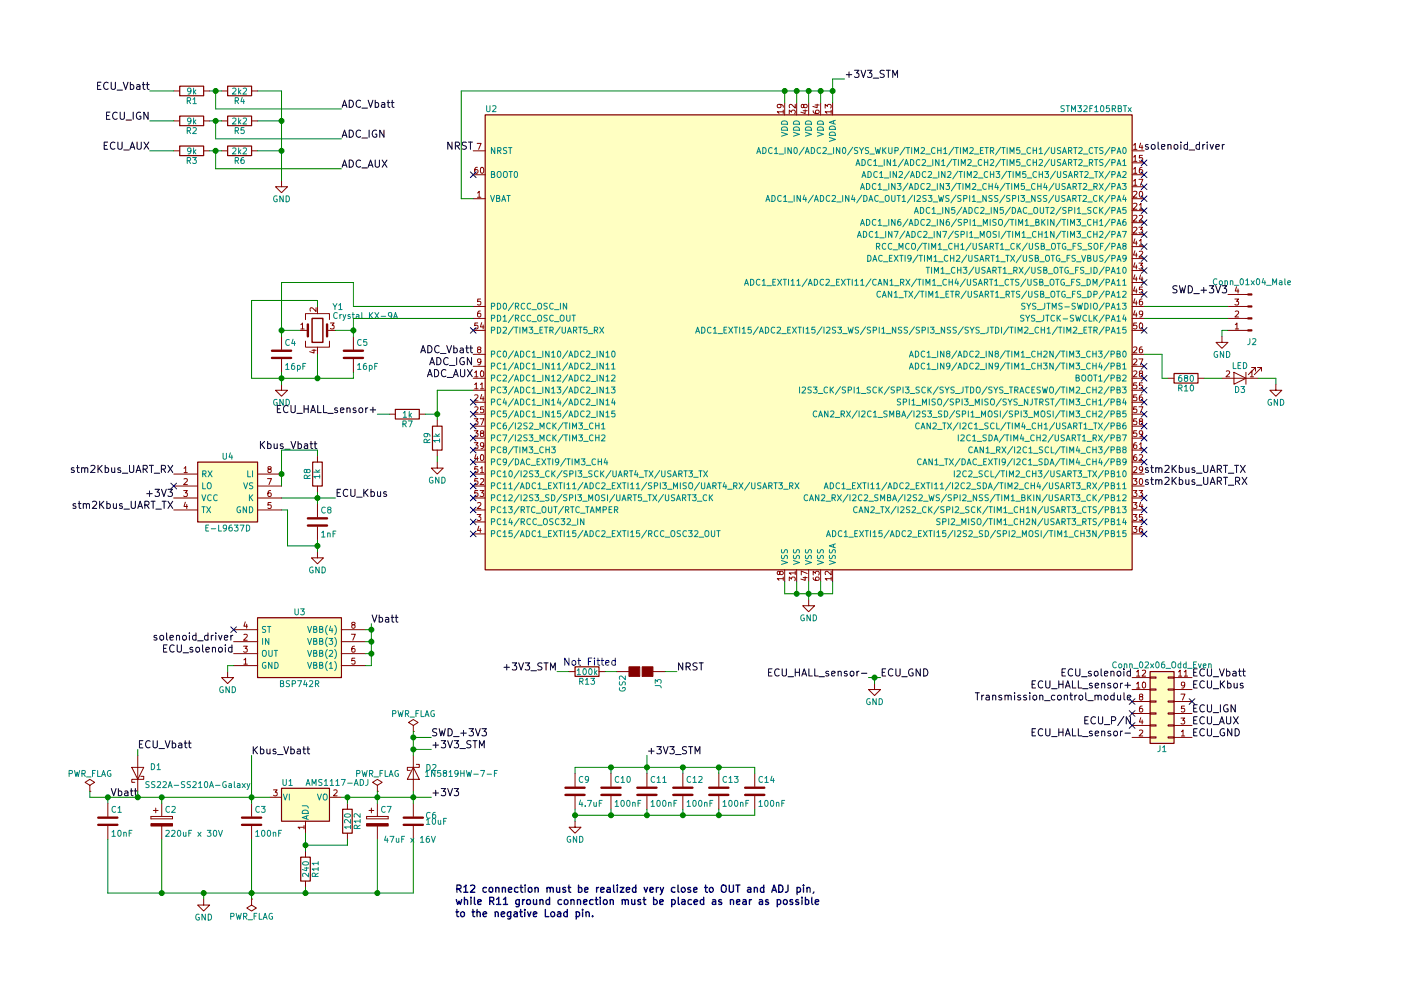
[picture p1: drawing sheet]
EESchema Schematic File Version 2
LIBS:power
LIBS:device
LIBS:switches
LIBS:relays
LIBS:motors
LIBS:transistors
LIBS:conn
LIBS:linear
LIBS:regul
LIBS:74xx
LIBS:cmos4000
LIBS:adc-dac
LIBS:memory
LIBS:xilinx
LIBS:microcontrollers
LIBS:dsp
LIBS:microchip
LIBS:analog_switches
LIBS:motorola
LIBS:texas
LIBS:intel
LIBS:audio
LIBS:interface
LIBS:digital-audio
LIBS:philips
LIBS:display
LIBS:cypress
LIBS:siliconi
LIBS:opto
LIBS:atmel
LIBS:contrib
LIBS:valves
LIBS:stm32
LIBS:irf7201pbf
LIBS:fan73711
LIBS:E-L9637D
LIBS:bsp742r
LIBS:ecu_emu-cache
EELAYER 25 0
EELAYER END
$Descr A4 11693 8268
encoding utf-8
Sheet 1 1
Title "ECU - Steering lock emulator"
Date "2017-10-23"
Rev "v1.0a"
Comp "Kulibin-Auto Laboratory"
Comment1 ""
Comment2 "zulljon"
Comment3 ""
Comment4 "Кулибин"
$EndDescr
$Comp
L STM32F105RBTx U2
U 1 1
P 6750 2850
F 0 "U2" H 4050 4775 50  0000 L BNN
F 1 "STM32F105RBTx" H 9450 4775 50  0000 R BNN
F 2 "Housings_QFP:LQFP-64_10x10mm_Pitch0.5mm" H 9450 4725 50  0001 R TNN
F 3 "" H 6750 2850 50  0001 C CNN
	1    6750 2850
	1    0    0    -1  
$EndComp
$Comp
L R R1
U 1 1
P 1600 750
F 0 "R1" V 1680 750 50  0000 C CNN
F 1 "9k" V 1600 750 50  0000 C CNN
F 2 "Resistors_SMD:R_0805" V 1530 750 50  0001 C CNN
F 3 "" H 1600 750 50  0001 C CNN
	1    1600 750 
	0    1    1    0   
$EndComp
$Comp
L CP C2
U 1 1
P 1350 6850
F 0 "C2" H 1375 6950 50  0000 L CNN
F 1 "220uF x 30V" H 1375 6750 50  0000 L CNN
F 2 "Capacitors_Tantalum_SMD:CP_Tantalum_Case-X_EIA-7343-43_Wave" H 1388 6700 50  0001 C CNN
F 3 "" H 1350 6850 50  0001 C CNN
	1    1350 6850
	1    0    0    -1  
$EndComp
$Comp
L GND #PWR01
U 1 1
P 1700 7500
F 0 "#PWR01" H 1700 7250 50  0001 C CNN
F 1 "GND" H 1700 7350 50  0000 C CNN
F 2 "" H 1700 7500 50  0001 C CNN
F 3 "" H 1700 7500 50  0001 C CNN
	1    1700 7500
	1    0    0    -1  
$EndComp
$Comp
L PWR_FLAG #FLG02
U 1 1
P 3450 6100
F 0 "#FLG02" H 3450 6175 50  0001 C CNN
F 1 "PWR_FLAG" H 3450 6250 50  0000 C CNN
F 2 "" H 3450 6100 50  0001 C CNN
F 3 "" H 3450 6100 50  0001 C CNN
	1    3450 6100
	1    0    0    -1  
$EndComp
Text Label 9950 5650 0    60   ~ 0
ECU_Vbatt
Text Label 9950 5750 0    60   ~ 0
ECU_Kbus
Text Label 9950 5950 0    60   ~ 0
ECU_IGN
Text Label 9950 6050 0    60   ~ 0
ECU_AUX
Text Label 9950 6150 0    60   ~ 0
ECU_GND
Text Label 9450 5650 2    60   ~ 0
ECU_solenoid
Text Label 9450 5750 2    60   ~ 0
ECU_HALL_sensor+
Text Label 9450 6150 2    60   ~ 0
ECU_HALL_sensor-
Text Label 9450 5850 2    60   ~ 0
Transmission_control_module
Text Label 9450 6050 2    60   ~ 0
ECU_P/N
$Comp
L C C3
U 1 1
P 2100 6850
F 0 "C3" H 2125 6950 50  0000 L CNN
F 1 "100nF" H 2125 6750 50  0000 L CNN
F 2 "Capacitors_SMD:C_0805" H 2138 6700 50  0001 C CNN
F 3 "" H 2100 6850 50  0001 C CNN
	1    2100 6850
	1    0    0    -1  
$EndComp
Text Label 1150 6250 0    60   ~ 0
ECU_Vbatt
$Comp
L Conn_01x04_Male J2
U 1 1
P 10450 2650
F 0 "J2" H 10450 2850 50  0000 C CNN
F 1 "Conn_01x04_Male" H 10450 2350 50  0000 C CNN
F 2 "Socket_Strips:Socket_Strip_Angled_1x04_Pitch2.54mm" H 10450 2650 50  0001 C CNN
F 3 "" H 10450 2650 50  0001 C CNN
	1    10450 2650
	-1   0    0    1   
$EndComp
Text Label 10250 2450 2    60   ~ 0
SWD_+3V3
Text Label 3600 6150 0    60   ~ 0
SWD_+3V3
$Comp
L R R4
U 1 1
P 2000 750
F 0 "R4" V 2080 750 50  0000 C CNN
F 1 "2k2" V 2000 750 50  0000 C CNN
F 2 "Resistors_SMD:R_0805" V 1930 750 50  0001 C CNN
F 3 "" H 2000 750 50  0001 C CNN
	1    2000 750 
	0    1    1    0   
$EndComp
$Comp
L R R2
U 1 1
P 1600 1000
F 0 "R2" V 1680 1000 50  0000 C CNN
F 1 "9k" V 1600 1000 50  0000 C CNN
F 2 "Resistors_SMD:R_0805" V 1530 1000 50  0001 C CNN
F 3 "" H 1600 1000 50  0001 C CNN
	1    1600 1000
	0    1    1    0   
$EndComp
$Comp
L R R5
U 1 1
P 2000 1000
F 0 "R5" V 2080 1000 50  0000 C CNN
F 1 "2k2" V 2000 1000 50  0000 C CNN
F 2 "Resistors_SMD:R_0805" V 1930 1000 50  0001 C CNN
F 3 "" H 2000 1000 50  0001 C CNN
	1    2000 1000
	0    1    1    0   
$EndComp
$Comp
L R R3
U 1 1
P 1600 1250
F 0 "R3" V 1680 1250 50  0000 C CNN
F 1 "9k" V 1600 1250 50  0000 C CNN
F 2 "Resistors_SMD:R_0805" V 1530 1250 50  0001 C CNN
F 3 "" H 1600 1250 50  0001 C CNN
	1    1600 1250
	0    1    1    0   
$EndComp
$Comp
L R R6
U 1 1
P 2000 1250
F 0 "R6" V 2080 1250 50  0000 C CNN
F 1 "2k2" V 2000 1250 50  0000 C CNN
F 2 "Resistors_SMD:R_0805" V 1930 1250 50  0001 C CNN
F 3 "" H 2000 1250 50  0001 C CNN
	1    2000 1250
	0    1    1    0   
$EndComp
$Comp
L GND #PWR03
U 1 1
P 2350 1500
F 0 "#PWR03" H 2350 1250 50  0001 C CNN
F 1 "GND" H 2350 1350 50  0000 C CNN
F 2 "" H 2350 1500 50  0001 C CNN
F 3 "" H 2350 1500 50  0001 C CNN
	1    2350 1500
	1    0    0    -1  
$EndComp
Text Label 1250 1000 2    60   ~ 0
ECU_IGN
Text Label 1250 1250 2    60   ~ 0
ECU_AUX
Text Label 7350 5650 0    60   ~ 0
ECU_GND
$Comp
L GND #PWR04
U 1 1
P 7300 5700
F 0 "#PWR04" H 7300 5450 50  0001 C CNN
F 1 "GND" H 7300 5550 50  0000 C CNN
F 2 "" H 7300 5700 50  0001 C CNN
F 3 "" H 7300 5700 50  0001 C CNN
	1    7300 5700
	1    0    0    -1  
$EndComp
Text Label 1250 750  2    60   ~ 0
ECU_Vbatt
Text Label 2850 900  0    60   ~ 0
ADC_Vbatt
Text Label 2850 1150 0    60   ~ 0
ADC_IGN
Text Label 2850 1400 0    60   ~ 0
ADC_AUX
Text Label 3950 2950 2    60   ~ 0
ADC_Vbatt
Text Label 3950 3050 2    60   ~ 0
ADC_IGN
Text Label 3950 3150 2    60   ~ 0
ADC_AUX
$Comp
L C C4
U 1 1
P 2350 2950
F 0 "C4" H 2375 3050 50  0000 L CNN
F 1 "16pF" H 2375 2850 50  0000 L CNN
F 2 "Capacitors_SMD:C_0805" H 2388 2800 50  0001 C CNN
F 3 "" H 2350 2950 50  0001 C CNN
	1    2350 2950
	1    0    0    -1  
$EndComp
$Comp
L C C5
U 1 1
P 2950 2950
F 0 "C5" H 2975 3050 50  0000 L CNN
F 1 "16pF" H 2975 2850 50  0000 L CNN
F 2 "Capacitors_SMD:C_0805" H 2988 2800 50  0001 C CNN
F 3 "" H 2950 2950 50  0001 C CNN
	1    2950 2950
	1    0    0    -1  
$EndComp
$Comp
L GND #PWR05
U 1 1
P 2350 3200
F 0 "#PWR05" H 2350 2950 50  0001 C CNN
F 1 "GND" H 2350 3050 50  0000 C CNN
F 2 "" H 2350 3200 50  0001 C CNN
F 3 "" H 2350 3200 50  0001 C CNN
	1    2350 3200
	1    0    0    -1  
$EndComp
Text Label 1150 6650 2    60   ~ 0
Vbatt
Text Label 3600 6250 0    60   ~ 0
+3V3_STM
Text Label 2100 6300 0    60   ~ 0
Kbus_Vbatt
Text Label 7050 650  0    60   ~ 0
+3V3_STM
$Comp
L C C6
U 1 1
P 3450 6850
F 0 "C6" H 3550 6900 50  0000 L CNN
F 1 "10uF" H 3550 6850 50  0000 L CNN
F 2 "Capacitors_SMD:C_0805" H 3488 6700 50  0001 C CNN
F 3 "" H 3450 6850 50  0001 C CNN
	1    3450 6850
	1    0    0    -1  
$EndComp
Text Label 2650 3750 2    60   ~ 0
Kbus_Vbatt
Text Label 1450 4250 2    60   ~ 0
stm2Kbus_UART_TX
Text Label 1450 3950 2    60   ~ 0
stm2Kbus_UART_RX
$Comp
L GND #PWR06
U 1 1
P 2650 4600
F 0 "#PWR06" H 2650 4350 50  0001 C CNN
F 1 "GND" H 2650 4450 50  0000 C CNN
F 2 "" H 2650 4600 50  0001 C CNN
F 3 "" H 2650 4600 50  0001 C CNN
	1    2650 4600
	1    0    0    -1  
$EndComp
Text Label 2800 4150 0    60   ~ 0
ECU_Kbus
Text Label 9550 3950 0    60   ~ 0
stm2Kbus_UART_TX
Text Label 9550 4050 0    60   ~ 0
stm2Kbus_UART_RX
NoConn ~ 3950 1450
NoConn ~ 3950 2750
NoConn ~ 3950 3350
NoConn ~ 3950 3450
NoConn ~ 3950 3550
NoConn ~ 3950 3650
NoConn ~ 3950 3750
NoConn ~ 3950 3850
NoConn ~ 3950 3950
NoConn ~ 3950 4050
NoConn ~ 3950 4150
NoConn ~ 3950 4250
NoConn ~ 3950 4350
NoConn ~ 3950 4450
NoConn ~ 9550 4450
NoConn ~ 9550 4350
NoConn ~ 9550 4250
NoConn ~ 9550 4150
NoConn ~ 9550 3750
NoConn ~ 9550 3650
NoConn ~ 9550 3550
NoConn ~ 9550 3450
NoConn ~ 9550 3350
NoConn ~ 9550 3250
NoConn ~ 9550 3150
NoConn ~ 9550 3050
NoConn ~ 9550 2750
NoConn ~ 9550 2450
NoConn ~ 9550 2350
NoConn ~ 9550 2250
NoConn ~ 9550 2150
NoConn ~ 9550 2050
NoConn ~ 9550 1950
NoConn ~ 9550 1850
NoConn ~ 9550 1750
NoConn ~ 9550 1650
NoConn ~ 9550 1550
NoConn ~ 9550 1450
NoConn ~ 9550 1350
$Comp
L PWR_FLAG #FLG07
U 1 1
P 750 6600
F 0 "#FLG07" H 750 6675 50  0001 C CNN
F 1 "PWR_FLAG" H 750 6750 50  0000 C CNN
F 2 "" H 750 6600 50  0001 C CNN
F 3 "" H 750 6600 50  0001 C CNN
	1    750  6600
	1    0    0    -1  
$EndComp
$Comp
L GND #PWR08
U 1 1
P 6750 5000
F 0 "#PWR08" H 6750 4750 50  0001 C CNN
F 1 "GND" H 6750 4850 50  0000 C CNN
F 2 "" H 6750 5000 50  0001 C CNN
F 3 "" H 6750 5000 50  0001 C CNN
	1    6750 5000
	1    0    0    -1  
$EndComp
$Comp
L GND #PWR09
U 1 1
P 10200 2800
F 0 "#PWR09" H 10200 2550 50  0001 C CNN
F 1 "GND" H 10200 2650 50  0000 C CNN
F 2 "" H 10200 2800 50  0001 C CNN
F 3 "" H 10200 2800 50  0001 C CNN
	1    10200 2800
	1    0    0    -1  
$EndComp
Text Label 7250 5650 2    60   ~ 0
ECU_HALL_sensor-
Text Label 3150 3450 2    60   ~ 0
ECU_HALL_sensor+
Text Label 1950 5450 2    60   ~ 0
ECU_solenoid
$Comp
L R R7
U 1 1
P 3400 3450
F 0 "R7" V 3480 3450 50  0000 C CNN
F 1 "1k" V 3400 3450 50  0000 C CNN
F 2 "Resistors_SMD:R_0805" V 3330 3450 50  0001 C CNN
F 3 "" H 3400 3450 50  0001 C CNN
	1    3400 3450
	0    1    1    0   
$EndComp
$Comp
L PWR_FLAG #FLG010
U 1 1
P 2100 7500
F 0 "#FLG010" H 2100 7575 50  0001 C CNN
F 1 "PWR_FLAG" H 2100 7650 50  0000 C CNN
F 2 "" H 2100 7500 50  0001 C CNN
F 3 "" H 2100 7500 50  0001 C CNN
	1    2100 7500
	-1   0    0    1   
$EndComp
$Comp
L Conn_02x06_Odd_Even J1
U 1 1
P 9750 5950
F 0 "J1" H 9800 6250 50  0000 C CNN
F 1 "Conn_02x06_Odd_Even" H 9800 5550 50  0000 C CNN
F 2 "Pin_Headers:Pin_Header_Angled_2x06_Pitch2.54mm" H 9750 5950 50  0001 C CNN
F 3 "" H 9750 5950 50  0001 C CNN
	1    9750 5950
	-1   0    0    1   
$EndComp
NoConn ~ 9950 5850
NoConn ~ 9450 5850
NoConn ~ 9450 5950
NoConn ~ 9450 6050
$Comp
L D_Schottky D1
U 1 1
P 1150 6450
F 0 "D1" V 1200 6300 50  0000 C CNN
F 1 "SS22A-SS210A-Galaxy" V 1050 5950 50  0000 C CNN
F 2 "Diodes_SMD:D_SMA" H 1150 6450 50  0001 C CNN
F 3 "" H 1150 6450 50  0001 C CNN
	1    1150 6450
	0    -1   -1   0   
$EndComp
$Comp
L C C1
U 1 1
P 900 6850
F 0 "C1" H 925 6950 50  0000 L CNN
F 1 "10nF" H 925 6750 50  0000 L CNN
F 2 "Capacitors_SMD:C_0805" H 938 6700 50  0001 C CNN
F 3 "" H 900 6850 50  0001 C CNN
	1    900  6850
	1    0    0    -1  
$EndComp
$Comp
L E-L9637D U4
U 1 1
P 1450 3950
F 0 "U4" H 1900 4100 50  0000 C CNN
F 1 "E-L9637D" H 1900 3500 50  0000 C CNN
F 2 "Housings_SOIC:SOIC-8_3.9x4.9mm_Pitch1.27mm" H 1900 3400 50  0001 C CNN
F 3 "http://www.st.com/st-web-ui/static/active/en/resource/technical/document/datasheet/CD00000234.pdf" H 1900 3300 50  0001 C CNN
F 4 "Monolithic Bus Driver ISO 9141 Interface" H 1900 3200 50  0001 C CNN "Description"
F 5 "RS" H 1900 3100 50  0001 C CNN "Supplier_Name"
F 6 "6864857" H 1900 3000 50  0001 C CNN "RS Part Number"
F 7 "STMicroelectronics" H 1900 2900 50  0001 C CNN "Manufacturer_Name"
F 8 "E-L9637D" H 1900 2800 50  0001 C CNN "Manufacturer_Part_Number"
F 9 "70389922" H 1900 2700 50  0001 C CNN "Allied_Number"
F 10 "" H 1900 2600 50  0001 C CNN "Other Part Number"
F 11 "1.75" H 2200 2500 50  0001 C CNN "Height"
	1    1450 3950
	1    0    0    -1  
$EndComp
NoConn ~ 9550 3850
NoConn ~ 1450 4050
Text Label 3600 6650 0    60   ~ 0
+3V3
$Comp
L PWR_FLAG #FLG011
U 1 1
P 3150 6600
F 0 "#FLG011" H 3150 6675 50  0001 C CNN
F 1 "PWR_FLAG" H 3150 6750 50  0000 C CNN
F 2 "" H 3150 6600 50  0001 C CNN
F 3 "" H 3150 6600 50  0001 C CNN
	1    3150 6600
	1    0    0    -1  
$EndComp
Text Label 9550 1250 0    60   ~ 0
solenoid_driver
Text Label 1950 5350 2    60   ~ 0
solenoid_driver
$Comp
L CP C7
U 1 1
P 3150 6850
F 0 "C7" H 3175 6950 50  0000 L CNN
F 1 "47uF x 16V" H 3200 6700 50  0000 L CNN
F 2 "Capacitors_Tantalum_SMD:CP_Tantalum_Case-C_EIA-6032-28_Wave" H 3188 6700 50  0001 C CNN
F 3 "" H 3150 6850 50  0001 C CNN
	1    3150 6850
	1    0    0    -1  
$EndComp
$Comp
L R R9
U 1 1
P 3650 3650
F 0 "R9" V 3730 3650 50  0000 C CNN
F 1 "1k" V 3650 3650 50  0000 C CNN
F 2 "Resistors_SMD:R_0805" V 3580 3650 50  0001 C CNN
F 3 "" H 3650 3650 50  0001 C CNN
	1    3650 3650
	-1   0    0    1   
$EndComp
$Comp
L GND #PWR012
U 1 1
P 3650 3850
F 0 "#PWR012" H 3650 3600 50  0001 C CNN
F 1 "GND" H 3650 3700 50  0000 C CNN
F 2 "" H 3650 3850 50  0001 C CNN
F 3 "" H 3650 3850 50  0001 C CNN
	1    3650 3850
	1    0    0    -1  
$EndComp
$Comp
L Crystal_GND24 Y1
U 1 1
P 2650 2750
F 0 "Y1" H 2775 2950 50  0000 L CNN
F 1 "Crystal KX-9A" H 2775 2875 50  0000 L CNN
F 2 "Crystals:Crystal_SMD_5032-4pin_5.0x3.2mm" H 2650 2750 50  0001 C CNN
F 3 "" H 2650 2750 50  0001 C CNN
	1    2650 2750
	1    0    0    -1  
$EndComp
$Comp
L R R8
U 1 1
P 2650 3950
F 0 "R8" V 2730 3950 50  0000 C CNN
F 1 "1k" V 2650 3950 50  0000 C CNN
F 2 "Resistors_SMD:R_0805" V 2580 3950 50  0001 C CNN
F 3 "" H 2650 3950 50  0001 C CNN
	1    2650 3950
	-1   0    0    1   
$EndComp
$Comp
L C C8
U 1 1
P 2650 4350
F 0 "C8" H 2675 4450 50  0000 L CNN
F 1 "1nF" H 2675 4250 50  0000 L CNN
F 2 "Capacitors_SMD:C_0805" H 2688 4200 50  0001 C CNN
F 3 "" H 2650 4350 50  0001 C CNN
	1    2650 4350
	1    0    0    -1  
$EndComp
$Comp
L C C9
U 1 1
P 4800 6600
F 0 "C9" H 4825 6700 50  0000 L CNN
F 1 "4.7uF" H 4825 6500 50  0000 L CNN
F 2 "Capacitors_SMD:C_0805" H 4838 6450 50  0001 C CNN
F 3 "" H 4800 6600 50  0001 C CNN
	1    4800 6600
	1    0    0    -1  
$EndComp
$Comp
L C C10
U 1 1
P 5100 6600
F 0 "C10" H 5125 6700 50  0000 L CNN
F 1 "100nF" H 5125 6500 50  0000 L CNN
F 2 "Capacitors_SMD:C_0805" H 5138 6450 50  0001 C CNN
F 3 "" H 5100 6600 50  0001 C CNN
	1    5100 6600
	1    0    0    -1  
$EndComp
$Comp
L C C11
U 1 1
P 5400 6600
F 0 "C11" H 5425 6700 50  0000 L CNN
F 1 "100nF" H 5425 6500 50  0000 L CNN
F 2 "Capacitors_SMD:C_0805" H 5438 6450 50  0001 C CNN
F 3 "" H 5400 6600 50  0001 C CNN
	1    5400 6600
	1    0    0    -1  
$EndComp
$Comp
L C C12
U 1 1
P 5700 6600
F 0 "C12" H 5725 6700 50  0000 L CNN
F 1 "100nF" H 5725 6500 50  0000 L CNN
F 2 "Capacitors_SMD:C_0805" H 5738 6450 50  0001 C CNN
F 3 "" H 5700 6600 50  0001 C CNN
	1    5700 6600
	1    0    0    -1  
$EndComp
$Comp
L C C13
U 1 1
P 6000 6600
F 0 "C13" H 6025 6700 50  0000 L CNN
F 1 "100nF" H 6025 6500 50  0000 L CNN
F 2 "Capacitors_SMD:C_0805" H 6038 6450 50  0001 C CNN
F 3 "" H 6000 6600 50  0001 C CNN
	1    6000 6600
	1    0    0    -1  
$EndComp
$Comp
L C C14
U 1 1
P 6300 6600
F 0 "C14" H 6325 6700 50  0000 L CNN
F 1 "100nF" H 6325 6500 50  0000 L CNN
F 2 "Capacitors_SMD:C_0805" H 6338 6450 50  0001 C CNN
F 3 "" H 6300 6600 50  0001 C CNN
	1    6300 6600
	1    0    0    -1  
$EndComp
$Comp
L GND #PWR013
U 1 1
P 4800 6850
F 0 "#PWR013" H 4800 6600 50  0001 C CNN
F 1 "GND" H 4800 6700 50  0000 C CNN
F 2 "" H 4800 6850 50  0001 C CNN
F 3 "" H 4800 6850 50  0001 C CNN
	1    4800 6850
	1    0    0    -1  
$EndComp
Text Label 5400 6300 0    60   ~ 0
+3V3_STM
$Comp
L BSP742R U3
U 1 1
P 1950 5250
F 0 "U3" H 2500 5400 50  0000 C CNN
F 1 "BSP742R" H 2500 4800 50  0000 C CNN
F 2 "Housings_SOIC:SOIC-8_3.9x4.9mm_Pitch1.27mm" H 2500 4700 50  0001 C CNN
F 3 "http://docs-europe.electrocomponents.com/webdocs/1074/0900766b8107439c.pdf" H 2500 4600 50  0001 C CNN
F 4 "Smart High-Side Power Switch 34V DSO-8 ISP742RI, Intelligent Power Switch High Side Switch, 0.4A, -10 ??? 16V, 8-Pin, PG-DSO-8-24" H 2500 4500 50  0001 C CNN "Description"
F 5 "RS" H 2500 4400 50  0001 C CNN "Supplier_Name"
F 6 "7533080" H 2500 4300 50  0001 C CNN "RS Part Number"
F 7 "Infineon" H 2500 4200 50  0001 C CNN "Manufacturer_Name"
F 8 "BSP742R" H 2500 4100 50  0001 C CNN "Manufacturer_Part_Number"
F 9 "1.75" H 2900 3800 50  0001 C CNN "Height"
	1    1950 5250
	1    0    0    -1  
$EndComp
Text Label 3100 5200 0    60   ~ 0
Vbatt
$Comp
L GND #PWR014
U 1 1
P 1900 5600
F 0 "#PWR014" H 1900 5350 50  0001 C CNN
F 1 "GND" H 1900 5450 50  0000 C CNN
F 2 "" H 1900 5600 50  0001 C CNN
F 3 "" H 1900 5600 50  0001 C CNN
	1    1900 5600
	1    0    0    -1  
$EndComp
NoConn ~ 1950 5250
$Comp
L R R10
U 1 1
P 9900 3150
F 0 "R10" V 9980 3150 50  0000 C CNN
F 1 "680" V 9900 3150 50  0000 C CNN
F 2 "Resistors_SMD:R_0805" V 9830 3150 50  0001 C CNN
F 3 "" H 9900 3150 50  0001 C CNN
	1    9900 3150
	0    1    1    0   
$EndComp
$Comp
L GND #PWR015
U 1 1
P 10650 3200
F 0 "#PWR015" H 10650 2950 50  0001 C CNN
F 1 "GND" H 10650 3050 50  0000 C CNN
F 2 "" H 10650 3200 50  0001 C CNN
F 3 "" H 10650 3200 50  0001 C CNN
	1    10650 3200
	1    0    0    -1  
$EndComp
$Comp
L LED D3
U 1 1
P 10350 3150
F 0 "D3" H 10350 3250 50  0000 C CNN
F 1 "LED" H 10350 3050 50  0000 C CNN
F 2 "LEDs:LED_0805" H 10350 3150 50  0001 C CNN
F 3 "" H 10350 3150 50  0001 C CNN
	1    10350 3150
	-1   0    0    1   
$EndComp
Text Label 1450 4150 2    60   ~ 0
+3V3
$Comp
L D_Schottky D2
U 1 1
P 3450 6450
F 0 "D2" V 3400 6600 50  0000 C CNN
F 1 "1N5819HW-7-F" V 3450 6850 50  0000 C CNN
F 2 "Diodes_SMD:D_SOD-123" H 3450 6450 50  0001 C CNN
F 3 "" H 3450 6450 50  0001 C CNN
	1    3450 6450
	0    1    1    0   
$EndComp
$Comp
L LM1117-ADJ U1
U 1 1
P 2550 6650
F 0 "U1" H 2400 6775 50  0000 C CNN
F 1 "AMS1117-ADJ" H 2550 6775 50  0000 L CNN
F 2 "TO_SOT_Packages_SMD:SOT-223-3_TabPin2" H 2550 6650 50  0001 C CNN
F 3 "http://imrad.com.ua/ru/ams1117-adj" H 2550 6650 50  0001 C CNN
	1    2550 6650
	1    0    0    -1  
$EndComp
$Comp
L R R12
U 1 1
P 2900 6850
F 0 "R12" V 2980 6850 50  0000 C CNN
F 1 "120" V 2900 6850 50  0000 C CNN
F 2 "Resistors_SMD:R_0805" V 2830 6850 50  0001 C CNN
F 3 "" H 2900 6850 50  0001 C CNN
	1    2900 6850
	1    0    0    -1  
$EndComp
$Comp
L R R11
U 1 1
P 2550 7250
F 0 "R11" V 2630 7250 50  0000 C CNN
F 1 "240" V 2550 7250 50  0000 C CNN
F 2 "Resistors_SMD:R_0805" V 2480 7250 50  0001 C CNN
F 3 "" H 2550 7250 50  0001 C CNN
	1    2550 7250
	1    0    0    -1  
$EndComp
$Comp
L GS2 J3
U 1 1
P 5350 5600
F 0 "J3" H 5450 5750 50  0000 C CNN
F 1 "GS2" H 5450 5451 50  0000 C CNN
F 2 "Connectors:GS2" V 5424 5600 50  0001 C CNN
F 3 "" H 5350 5600 50  0001 C CNN
	1    5350 5600
	0    1    1    0   
$EndComp
Text Label 4650 5600 2    60   ~ 0
+3V3_STM
$Comp
L R R13
U 1 1
P 4900 5600
F 0 "R13" V 4980 5600 50  0000 C CNN
F 1 "100k" V 4900 5600 50  0000 C CNN
F 2 "Resistors_SMD:R_0805" V 4830 5600 50  0001 C CNN
F 3 "" H 4900 5600 50  0001 C CNN
	1    4900 5600
	0    1    1    0   
$EndComp
Text Label 3950 1250 2    60   ~ 0
NRST
Text Label 5650 5600 0    60   ~ 0
NRST
Wire Wire Line
	750  6650 2250 6650
Wire Wire Line
	2850 6650 3600 6650
Wire Wire Line
	3450 6600 3450 6700
Connection ~ 3450 6650
Wire Wire Line
	3450 7450 3450 7000
Connection ~ 2550 7450
Wire Wire Line
	1700 7500 1700 7450
Connection ~ 1700 7450
Wire Wire Line
	1150 6650 1150 6600
Wire Wire Line
	1150 6300 1150 6250
Wire Wire Line
	1350 6700 1350 6650
Wire Wire Line
	1350 7000 1350 7450
Wire Wire Line
	2100 7000 2100 7500
Connection ~ 2100 7450
Wire Wire Line
	2100 6300 2100 6700
Connection ~ 2100 6650
Wire Wire Line
	10250 2650 9550 2650
Wire Wire Line
	9550 2550 10250 2550
Wire Wire Line
	1450 750  1250 750 
Wire Wire Line
	1750 750  1850 750 
Wire Wire Line
	2150 750  2350 750 
Wire Wire Line
	1800 750  1800 900 
Wire Wire Line
	1800 900  2850 900 
Connection ~ 1800 750 
Wire Wire Line
	1450 1000 1250 1000
Wire Wire Line
	1750 1000 1850 1000
Wire Wire Line
	2150 1000 2350 1000
Wire Wire Line
	1800 1000 1800 1150
Wire Wire Line
	1800 1150 2850 1150
Connection ~ 1800 1000
Wire Wire Line
	1450 1250 1250 1250
Wire Wire Line
	1750 1250 1850 1250
Wire Wire Line
	2350 1250 2150 1250
Wire Wire Line
	1800 1250 1800 1400
Wire Wire Line
	1800 1400 2850 1400
Connection ~ 1800 1250
Wire Wire Line
	2350 750  2350 1500
Connection ~ 2350 1000
Connection ~ 2350 1250
Wire Wire Line
	7300 5700 7300 5650
Wire Wire Line
	7250 5650 7350 5650
Wire Wire Line
	2800 2750 2950 2750
Wire Wire Line
	2950 2650 2950 2800
Wire Wire Line
	2500 2750 2350 2750
Wire Wire Line
	2350 2350 2350 2800
Wire Wire Line
	2350 3100 2350 3200
Wire Wire Line
	2950 3150 2950 3100
Wire Wire Line
	2950 2650 3950 2650
Connection ~ 2950 2750
Wire Wire Line
	2350 2350 2950 2350
Connection ~ 2350 2750
Wire Wire Line
	3950 1650 3850 1650
Wire Wire Line
	3850 1650 3850 750 
Wire Wire Line
	3850 750  6950 750 
Wire Wire Line
	6550 750  6550 850 
Wire Wire Line
	6950 650  6950 850 
Connection ~ 6550 750 
Wire Wire Line
	6650 850  6650 750 
Connection ~ 6650 750 
Wire Wire Line
	6750 850  6750 750 
Connection ~ 6750 750 
Wire Wire Line
	6850 850  6850 750 
Connection ~ 6850 750 
Wire Wire Line
	6550 4850 6550 4950
Wire Wire Line
	6550 4950 6950 4950
Wire Wire Line
	6950 4950 6950 4850
Wire Wire Line
	6850 4850 6850 4950
Connection ~ 6850 4950
Wire Wire Line
	6750 4850 6750 5000
Connection ~ 6750 4950
Wire Wire Line
	6650 4850 6650 4950
Connection ~ 6650 4950
Connection ~ 1350 6650
Wire Wire Line
	3600 6150 3450 6150
Wire Wire Line
	3450 6100 3450 6300
Connection ~ 3450 6250
Connection ~ 3450 6150
Wire Wire Line
	6950 650  7050 650 
Connection ~ 6950 750 
Wire Wire Line
	3150 6600 3150 6700
Connection ~ 3150 6650
Wire Wire Line
	3150 7000 3150 7450
Wire Wire Line
	750  6600 750  6650
Connection ~ 1150 6650
Connection ~ 7300 5650
Wire Wire Line
	3150 3450 3250 3450
Wire Wire Line
	3550 3450 3650 3450
Wire Wire Line
	3650 3250 3650 3500
Wire Wire Line
	3650 3250 3950 3250
Wire Wire Line
	900  6700 900  6650
Connection ~ 900  6650
Wire Wire Line
	900  7450 900  7000
Connection ~ 1350 7450
Wire Wire Line
	3450 6250 3600 6250
Wire Wire Line
	2350 3750 2350 4050
Connection ~ 3650 3450
Wire Wire Line
	3650 3800 3650 3850
Wire Wire Line
	2950 2350 2950 2550
Wire Wire Line
	2950 2550 3950 2550
Wire Wire Line
	2100 3150 2950 3150
Connection ~ 2350 3150
Wire Wire Line
	2100 3150 2100 2500
Wire Wire Line
	2100 2500 2650 2500
Wire Wire Line
	2650 2500 2650 2550
Wire Wire Line
	2650 2950 2650 3150
Connection ~ 2650 3150
Wire Wire Line
	2350 4150 2800 4150
Wire Wire Line
	2650 4100 2650 4200
Connection ~ 2650 4150
Wire Wire Line
	2650 3800 2650 3750
Wire Wire Line
	2650 3750 2350 3750
Connection ~ 2350 3950
Wire Wire Line
	2650 4500 2650 4600
Wire Wire Line
	2350 4250 2400 4250
Wire Wire Line
	2400 4250 2400 4550
Wire Wire Line
	2400 4550 2650 4550
Connection ~ 2650 4550
Wire Wire Line
	4800 6750 4800 6850
Wire Wire Line
	6300 6800 6300 6750
Wire Wire Line
	4800 6800 6300 6800
Connection ~ 4800 6800
Wire Wire Line
	5100 6750 5100 6800
Connection ~ 5100 6800
Wire Wire Line
	5400 6750 5400 6800
Connection ~ 5400 6800
Wire Wire Line
	5700 6750 5700 6800
Connection ~ 5700 6800
Wire Wire Line
	6000 6750 6000 6800
Connection ~ 6000 6800
Wire Wire Line
	6300 6400 6300 6450
Wire Wire Line
	4800 6400 6300 6400
Wire Wire Line
	4800 6400 4800 6450
Wire Wire Line
	5100 6450 5100 6400
Connection ~ 5100 6400
Wire Wire Line
	5400 6300 5400 6450
Connection ~ 5400 6400
Wire Wire Line
	5700 6450 5700 6400
Connection ~ 5700 6400
Wire Wire Line
	6000 6450 6000 6400
Connection ~ 6000 6400
Wire Wire Line
	3100 5200 3100 5550
Wire Wire Line
	3100 5550 3050 5550
Wire Wire Line
	3050 5250 3100 5250
Connection ~ 3100 5250
Wire Wire Line
	3050 5350 3100 5350
Connection ~ 3100 5350
Wire Wire Line
	3050 5450 3100 5450
Connection ~ 3100 5450
Wire Wire Line
	1950 5550 1900 5550
Wire Wire Line
	1900 5550 1900 5600
Wire Wire Line
	10250 2750 10200 2750
Wire Wire Line
	10200 2750 10200 2800
Wire Wire Line
	9550 2950 9700 2950
Wire Wire Line
	9700 2950 9700 3150
Wire Wire Line
	9700 3150 9750 3150
Wire Wire Line
	10050 3150 10200 3150
Wire Wire Line
	10650 3200 10650 3150
Wire Wire Line
	10650 3150 10500 3150
Wire Wire Line
	2550 6950 2550 7100
Wire Wire Line
	2900 7000 2900 7050
Wire Wire Line
	2900 7050 2550 7050
Connection ~ 2550 7050
Wire Wire Line
	2900 6700 2900 6650
Connection ~ 2900 6650
Wire Wire Line
	2550 7400 2550 7450
Connection ~ 3150 7450
Wire Wire Line
	900  7450 3450 7450
Wire Wire Line
	4750 5600 4650 5600
Wire Wire Line
	5050 5600 5150 5600
Wire Wire Line
	5550 5600 5650 5600
Text Notes 4700 5550 0    60   ~ 0
Not Fitted
Text Notes 3800 7650 0    60   ~ 12
R12 connection must be realized very close to OUT and ADJ pin,\nwhile R11 ground connection must be placed as near as possible\nto the negative Load pin.
$EndSCHEMATC
